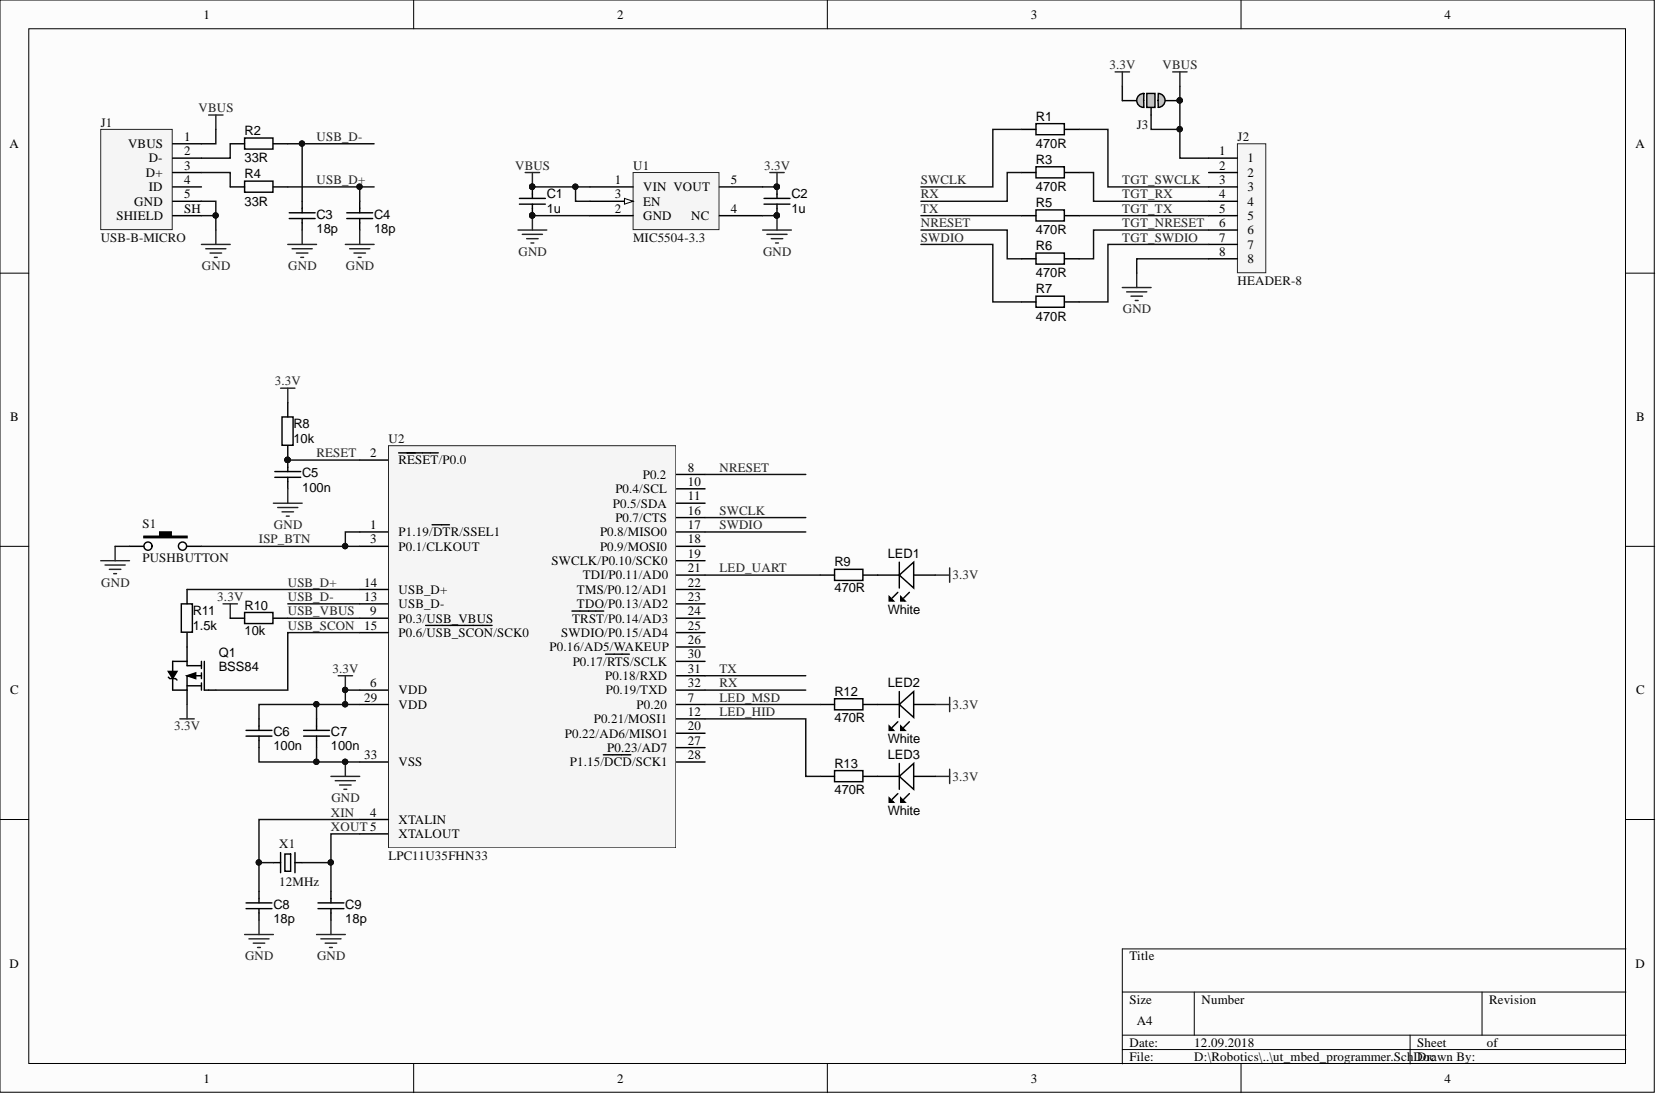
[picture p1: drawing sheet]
# Altium project ut_mbed_programmer.PrjPCB
1 sheet, 33 parts. Net scope: global (net labels, ports and power ports of the same name join across sheets).
Board file: ut_mbed_programmer.PcbDoc

## Sheet ut_mbed_programmer.SchDoc
size A4

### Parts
C1  1u  [CAPC1608X90N]
C2  1u  [CAPC1608X90N]
C3  18p  [CAPC1608X90N]
C4  18p  [CAPC1608X90N]
C5  100n  [CAPC1608X90N]
C6  100n  [CAPC1608X90N]
C7  100n  [CAPC1608X90N]
C8  18p  [CAPC1608X90N]
C9  18p  [CAPC1608X90N]
J1  USB-B-MICRO  [USB-B-MICRO-FCI-10104110]
J2  HEADER-8  [MICRO-MATCH-FOB-08]
J3  JUMPER  [JUMPER-SMD-3WAY-1005]  (value not drawn)
LED1  White  [LED-0603-WHITE]
LED2  White  [LED-0603-WHITE]
LED3  White  [LED-0603-WHITE]
Q1  BSS84  [SOT23-3]
R1  470R  [RESC1608X55N]
R2  33R  [RESC1608X55N]
R3  470R  [RESC1608X55N]
R4  33R  [RESC1608X55N]
R5  470R  [RESC1608X55N]
R6  470R  [RESC1608X55N]
R7  470R  [RESC1608X55N]
R8  10k  [RESC1608X55N]
R9  470R  [RESC1608X55N]
R10  10k  [RESC1608X55N]
R11  1.5k  [RESC1608X55N]
R12  470R  [RESC1608X55N]
R13  470R  [RESC1608X55N]
S1  PUSHBUTTON  [KMR421NGLFS]
U1  MIC5504-3.3  [SOT23-5]
U2  LPC11U35FHN33  [HVQFN33]
X1  12MHz  [XTAL-3.2x2.5]

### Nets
3.3V: C2.1 C6.1 C7.1 J3.3 LED1.A LED2.A LED3.A Q1.2(S) R8.1 R10.2 U1.5(VOUT) U2.6(VDD) U2.29(VDD)
GND: C1.2 C2.2 C3.2 C4.2 C5.2 C6.2 C7.2 C8.2 C9.2 J1.5(GND) J1.SH(SHIELD) J2.8 S1.1 U1.2(GND) U1.4(NC) U2.33(VSS)
VBUS: C1.1 J1.1(VBUS) J2.1 J3.1 J3.2 U1.1(VIN) U1.3(EN)
ISP_BTN: S1.2 U2.1(P1.19/~{DT}R/SSEL1) U2.3(P0.1/CLKOUT)
LED_HID: R13.1 U2.12(P0.21/MOSI1)
LED_MSD: R12.1 U2.7(P0.20)
LED_UART: R9.1 U2.21(TDI/P0.11/AD0)
NRESET: R6.1 U2.8(P0.2)
RESET: C5.1 R8.2 U2.2(~{RE}~{SET}/P0.0)
RX: R3.1 U2.32(P0.19/TXD)
SWCLK: R1.1 U2.16(P0.7/CTS)
SWDIO: R7.1 U2.17(P0.8/MISO0)
TGT_NRESET: J2.6 R6.2
TGT_RX: J2.4 R3.2
TGT_SWCLK: J2.3 R1.2
TGT_SWDIO: J2.7 R7.2
TGT_TX: J2.5 R5.2
TX: R5.1 U2.31(P0.18/RXD)
USB_D+: C4.1 R4.2 R11.1 U2.14(USB_D+)
USB_D-: C3.1 R2.2 U2.13(USB_D-)
USB_SCON: Q1.1(G) U2.15(P0.6/~{USB_SCON}/SCK0)
USB_VBUS: R10.1 U2.9(P0.3/USB_VBUS)
XIN: C8.1 U2.4(XTALIN) X1.1
XOUT: C9.1 U2.5(XTALOUT) X1.3
NetJ1_2: J1.2(D-) R2.1
NetJ1_3: J1.3(D+) R4.1
NetLED1_K: LED1.K R9.2
NetLED2_K: LED2.K R12.2
NetLED3_K: LED3.K R13.2
NetQ1_3: Q1.3(D) R11.2

Not connected (* = marked no-connect by the designer): J1 4(ID); J2 2; U2 10(P0.4/SCL) 11(P0.5/SDA) 18(P0.9/MOSI0) 19(SWCLK/P0.10/SCK0) 20(P0.22/AD6/MISO1) 22(TMS/P0.12/AD1) 23(TDO/P0.13/AD2) 24(~{TRST}/P0.14/AD3) 25(SWDIO/P0.15/AD4) 26(P0.16/AD5/WAKEUP) 27(P0.23/AD7) 28(P1.15/~{DCD}/SCK1) 30(P0.17/~{RTS}/SCLK)
